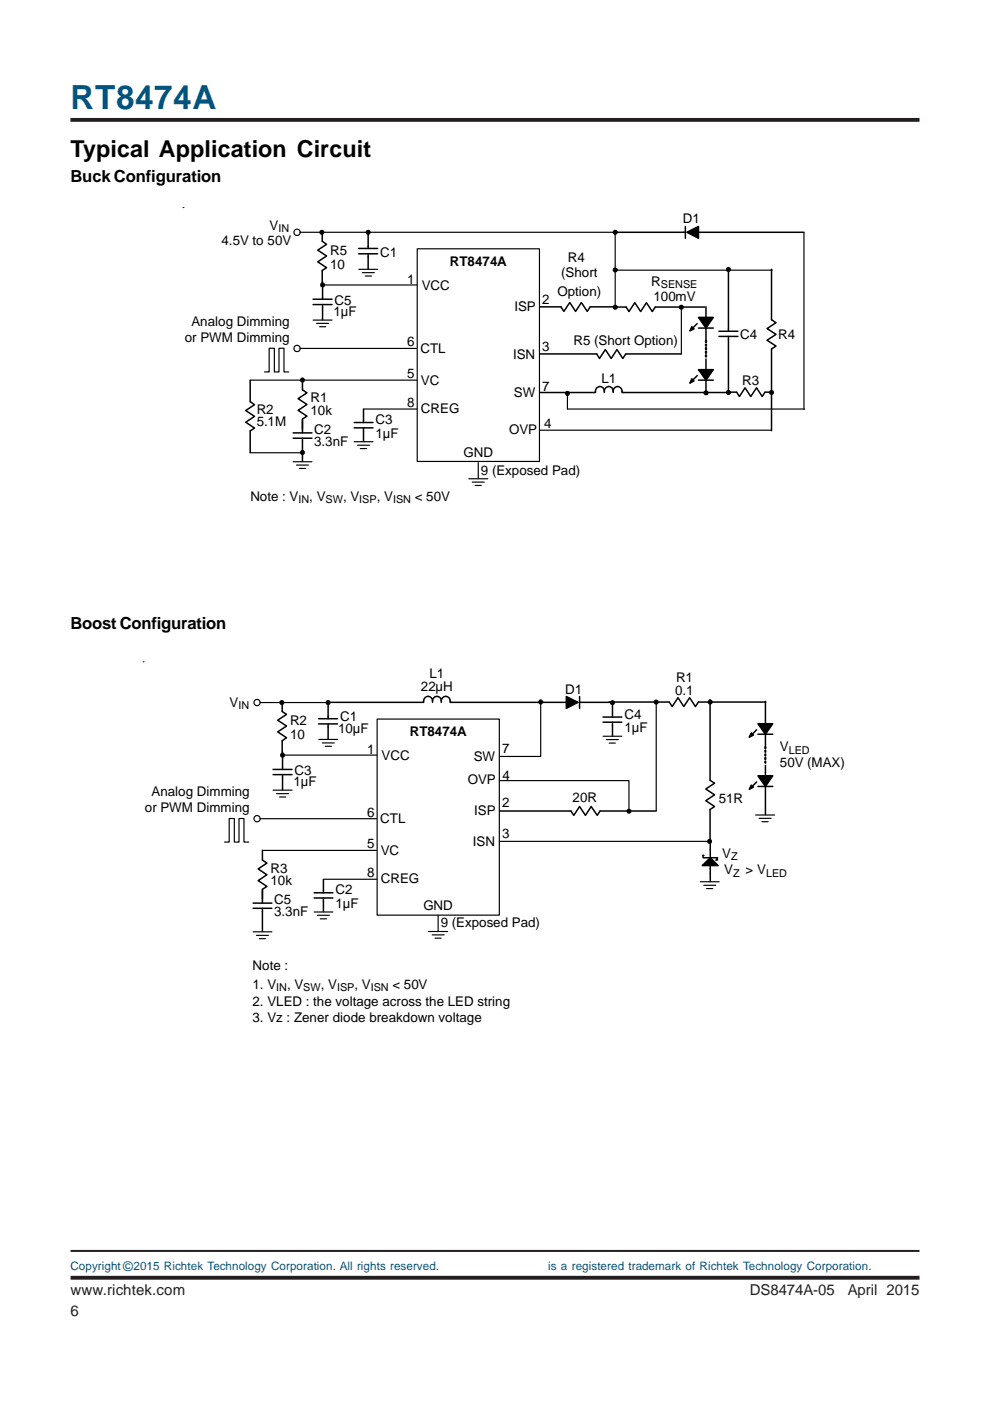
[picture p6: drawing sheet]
<svg xmlns="http://www.w3.org/2000/svg" width="210mm" height="297mm" viewBox="0 0 210 297" stroke-linecap="round" stroke-linejoin="round" font-family="sans-serif">
<path d="M14.9 25.4h180.1M15 270.9h180" fill="none" stroke="#231f20" stroke-width=".81" stroke-linecap="butt"/>
<path d="M15 265.2h180" fill="none" stroke="#231f20" stroke-width=".42"/>
<g fill="none" stroke="#000" stroke-width=".25">
<path d="M63.7 49.2h66.6M76.1 57.1h4M76.8 57.8h2.6M77.5 58.5h1.3M88.5 52.8h25.9v45h-25.9zM130.3 57.3h33.4M130.4 49.3v16.1M170.5 49.3v37.5M56.1 78.9h1v-5.1h1.1v5.1h1v-5.1h1v5.1h1M63.7 73.9h24.6M66.4 67.9h4M67.1 68.6h2.6"/>
<path d="M67.8 69.3h1.3M68.4 60.4h20M144.5 65.1v9.9M53 80.6h35.4M53 96h11.1M62.1 97.9h4M62.9 98.6h2.5M63.5 99.3h1.3M75.1 93.7h4M75.8 94.4h2.5M76.4 95.1h1.3M77 86.7h11.4"/>
<path d="M101.4 98.1v3.3M114.4 91.2h49.1M120.3 83.4v3.3h50.3M99.4 101.5h4M100.1 102.2h2.6M100.7 102.9h1.3M55.2 149h14.8M67.6 156.8h4M68.3 157.5h2.6M69 158.2h1.3M80 152.5h25.9v41.5h-25.9zM114.6 148.8v11.6h-8.6"/>
<path d="M127.9 156.1h3.9M128.6 156.8h2.5M129.2 157.5h1.3M139.1 148.8v23.1M47.6 178.5h1v-5h1.1v5h1v-5h1v5h1.1M55.2 173.6h24.6M57.9 167.5h4M58.6 168.3h2.6M59.3 169h1.3M59.9 160.1h20M105.9 165.5h27.5v6.5M105.9 178.4h44.2"/>
<path d="M160.2 172.8h4M161 173.5h2.5M161.5 174.2h1.4M53.7 197.6h4M54.4 198.3h2.5M55 199h1.3M55.6 180.3h24.3M66.6 193.4h4M67.3 194.1h2.5M67.9 194.8h1.3M68.5 186.4h11.4M90.9 197.5h4"/>
<path d="M91.6 198.2h2.6M92.2 198.9h1.3M92.9 194.1v3.3M148.5 186.9h4M149.2 187.7h2.6M149.8 188.4h1.3"/>
<circle cx="63" cy="49.3" r=".68"/>
<circle cx="63" cy="73.9" r=".68"/>
<circle cx="54.5" cy="148.9" r=".67"/>
<circle cx="54.5" cy="173.6" r=".67"/>
</g>
<g fill="none" stroke="#000" stroke-width=".21">
<path d="M38.8 44h.1M68.3 49.2v.5M78.1 49.2v.5M130.4 49.2v.5M130.4 57.2v.4M154.4 57.1v.4M68.4 60.4v.4M130.4 65.1v.4M144.5 65.1v.4M64.1 80.6v.4M64.1 95.9v.4M120.3 83.4v.4"/>
<path d="M149.7 83.3v.4M154.4 83.2v.4M163.6 83.2v.4M30.3 140.3h.1M59.8 149v.3M69.6 149v.3M114.6 148.8v.4M129.9 149v.4M139.1 148.8v.4M150.6 148.8v.4M59.9 160.1v.4M133.4 172v.4"/>
<path d="M150.4 178.4v.4"/>
</g>
<g fill="#000">
<path d="M145.6 49.2l2.5-1.2v2.5zM146.7 69.3l.4 .4-.8 .5zM148.1 67.3h3.1l-1.5 2.3zM146.7 80.3l.4 .5-.8 .4zM148.1 78.4h3.1l-1.5 2.2zM120.1 147.7l2.5 1.2-2.5 1.3zM159.3 155.4l.4 .5-.9 .4zM160.7 153.4h3.1l-1.5 2.3zM159.3 166.5l.4 .4-.8 .4zM160.7 164.5h3.1l-1.5 2.2zM148.9 183.5l1.7-1.6 1.6 1.6z"/>
<circle cx="68.2" cy="49.3" r=".55"/>
<circle cx="78" cy="49.3" r=".55"/>
<circle cx="130.5" cy="49.3" r=".55"/>
<circle cx="130.5" cy="57.2" r=".54"/>
<circle cx="154.4" cy="57.1" r=".54"/>
<circle cx="68.4" cy="60.4" r=".54"/>
<circle cx="130.5" cy="65.1" r=".54"/>
<circle cx="144.5" cy="65.1" r=".54"/>
<circle cx="64.1" cy="95.9" r=".54"/>
<circle cx="64.1" cy="80.6" r=".54"/>
<circle cx="120.3" cy="83.4" r=".54"/>
<circle cx="149.7" cy="83.3" r=".53"/>
<circle cx="154.4" cy="83.2" r=".54"/>
<circle cx="163.6" cy="83.2" r=".54"/>
<circle cx="59.8" cy="148.9" r=".54"/>
<circle cx="69.6" cy="148.9" r=".54"/>
<circle cx="114.6" cy="148.8" r=".54"/>
<circle cx="129.9" cy="149" r=".54"/>
<circle cx="139.1" cy="148.8" r=".54"/>
<circle cx="150.6" cy="148.8" r=".54"/>
<circle cx="59.9" cy="160.1" r=".54"/>
<circle cx="133.4" cy="172" r=".54"/>
<circle cx="150.4" cy="178.4" r=".54"/>
</g>
<g fill="none" stroke="#000" stroke-width=".32">
<path d="M68.3 49.1v2.1l.9 .6-1.8 1.2 1.8 1.3-1.8 1.2 1.8 1.3-.9 .6v2.9M68.4 59.8v3.6M76 53.8h4.1M76 52.7h4.1M78.1 49v3.7M78.1 53.8v3.2M130.4 49.2h14.9M145.3 48v2.5M145.6 49.2l2.5-1.2v2.5zM148.1 49.2h22.4M154.4 57.1v13.1M163.6 57.1v10.7l.9 .6-1.9 1.3 1.9 1.2-1.9 1.2 1.9 1.3-.9 .6v17.3"/>
<path d="M66.4 64.6h4M66.4 63.4h4M68.4 64.6v3.2M114.4 65.1h4.5l.7 .9 1.2-1.9 1.2 1.9 1.3-1.9 1.2 1.9 .6-.9h5.3M114.4 75h12.1l.6 1 1.2-1.9 1.3 1.9 1.2-1.9 1.3 1.9 .6-1h11.8M130.2 65.1h2.6l.6 1 1.2-1.9 1.2 1.9 1.3-1.9 1.2 1.9 .6-1h10.5M146.7 69.3l.4 .4-.8 .5zM147.8 68.6l-1.3 1.3M147.8 79.6l-1.3 1.4M148.1 67.3h3.1l-1.5 2.3zM148.1 78.4h3.1l-1.5 2.2zM148.1 69.6h3.1"/>
<path d="M149.7 65.1v2.2M149.7 69.6v2.7M149.7 76.1v2.3M152.4 71.3h4.1M152.4 70.2h4.1M154.4 71.3v12M53 80.7v4.5l1 .6-1.9 1.2 1.9 1.3-1.9 1.2 1.9 1.3-1 .6v4.6M62.1 92.9h4M62.1 91.8h4M64.1 80.6v2l1 .7-1.9 1.2 1.9 1.3-1.9 1.2 1.9 1.2-1 .6v3M64.1 92.9v4.9M75.1 90.7h4"/>
<path d="M75.1 89.6h4M77.1 86.8v2.8M77.1 90.7v2.9M128.1 82.9a.96 .96 0 0 0-1.1-.9 .96 .96 0 0 0-.7 1.2h-11.8M128.1 82.9v.3M130 82.9a.96 .96 0 0 1 1.1-.9 .96 .96 0 0 1 .8 1.2h22.5M130 82.9a.94 .94 0 0 0-.9-1 .94 .94 0 0 0-1 1M130 82.9v.3M146.7 80.3l.4 .5-.8 .4zM148.1 80.6h3.1M149.7 80.6v2.5M154.4 83.1h1.8l.6 1 1.2-1.9 1.2 1.9 1.2-1.9 1.2 1.9 .6-1h1.4"/>
<path d="M59.8 148.8v2.1l1 .6-1.9 1.2 1.9 1.2-1.9 1.3 1.9 1.2-1 .6v3M59.9 159.5v3.6M67.6 153.5h4M67.6 152.4h4M69.6 148.7v3.7M69.6 153.5v3.2M91.7 148.6a.96 .96 0 0 0-1.1-.9 .96 .96 0 0 0-.8 1.2h-19.7M91.7 148.6a.93 .93 0 0 1 .9-1 .93 .93 0 0 1 1 1M91.7 148.6v.3M93.6 148.6a.96 .96 0 0 1 1.1-.9 .96 .96 0 0 1 .7 1.2h24.7M93.6 148.6v.3M120.1 147.7l2.5 1.2-2.5 1.3z"/>
<path d="M122.9 147.7v2.5M122.9 148.9h7M127.9 153.1h3.9M127.9 152h3.9M129.1 148.8h12.8l.6 1 1.3-1.9 1.2 1.9 1.2-1.9 1.3 1.9 .6-1h14.3M129.9 149.2v2.8M129.9 153.1v2.9M150.6 148.4v17l.9 .6-1.9 1.3 1.9 1.2-1.9 1.3 1.9 1.2-.9 .6v6.9M159.3 155.4l.4 .5-.9 .4zM160.4 154.7l-1.3 1.4M160.7 153.4h3.1l-1.5 2.3zM160.7 155.7h3.1"/>
<path d="M162.3 148.7v4.7M162.3 155.7v2.7M57.9 164.2h4M57.9 163.1h4M59.9 164.2v3.3M106 172h15.1l.6 .9 1.2-1.9 1.2 1.9 1.3-1.9 1.2 1.9 .6-.9h11.9M150.6 178.5v3.4M159.3 166.5l.4 .4-.8 .4zM160.4 165.8l-1.3 1.3M160.7 164.5h3.1l-1.5 2.2zM160.7 166.7h3.1M162.3 162.3v2.2"/>
<path d="M162.3 166.7v6M53.7 192.6h4M53.7 191.5h4M55.6 180.3v2.1l1 .6-1.9 1.2 1.9 1.3-1.9 1.2 1.9 1.2-1 .6v3M55.6 192.6v4.9M66.6 190.4h4M66.6 189.3h4M68.6 186.5v2.8M68.6 190.4v2.9M148.9 183.5l1.7-1.6 1.6 1.6zM149.2 181.4h-.1v.5h1.5M150.6 181.9h1.5v.5h-.3"/>
<path d="M150.6 183.5v3.4"/>
</g>
<g fill="#000" stroke="#000" stroke-width=".21">
<path d="M149.6 72.2h.2v.4h-.2zM149.6 73h.2v.4h-.2zM149.6 73.7h.2v.5h-.2zM149.6 74.5h.2v.4h-.2zM149.6 75.3h.2l-.1 .4z"/>
<path d="M162.2 158.3l.2 .1-.1 .4zM162.2 159.1l.2 .1-.1 .3-.1-.1zM162.2 159.8l.2 .1-.1 .4-.1-.1zM162.2 160.6l.2 .1-.1 .4zM162.2 161.4l.2 .1-.1 .3-.1-.1z"/>
</g>
<text font-size="7.1" fill="#00547d" x="14.9" y="23.2">RT8474A</text>
<text font-size="4.9" x="14.9" y="33.2">Typical Application Circuit</text>
<g font-size="3.5">
<text x="14.9" y="38.5">Buck Configuration</text>
<text x="14.9" y="133.4">Boost Configuration</text>
</g>
<g font-size="3.2" fill="#231f20">
<text x="14.9" y="274.5">www.richtek.com</text>
<text x="159" y="274.5">DS8474A-05</text>
<text x="179.7" y="274.5">April 2015</text>
<text x="14.9" y="279">6</text>
</g>
<g font-size="2.8">
<text x="144.8" y="47.4">D1</text>
<text x="47" y="51.9">4.5V to 50V</text>
<text x="57.1" y="48.7">V</text>
<text x="70" y="54.1">R5</text>
<text x="70" y="57.1">10</text>
<text x="80.6" y="54.4">C1</text>
<text x="95.4" y="56.4">RT8474A</text>
<text x="119" y="58.8">(Short</text>
<text x="120.4" y="55.6">R4</text>
<text x="70.9" y="64.6">C5</text>
<text x="86.3" y="60.2">1</text>
<text x="89.4" y="61.6">VCC</text>
<text x="109.1" y="65.9">ISP</text>
<text x="115" y="64.4">2</text>
<text x="118.2" y="62.8">Option)</text>
<text x="138.1" y="60.6">R</text>
<text x="138.5" y="63.7">100mV</text>
<text x="40.6" y="69.1">Analog Dimming</text>
<text x="70.7" y="67">1µF</text>
<text x="157" y="71.9">C4</text>
<text x="165" y="71.9">R4</text>
<text x="39.2" y="72.5">or PWM Dimming</text>
<text x="86.3" y="73.4">6</text>
<text x="89.1" y="74.8">CTL</text>
<text x="108.8" y="76">ISN</text>
<text x="115" y="74.4">3</text>
<text x="121.6" y="73.1">R5 (Short Option)</text>
<text x="86.3" y="80.2">5</text>
<text x="89.2" y="81.6">VC</text>
<text x="115" y="82.9">7</text>
<text x="127.5" y="81.3">L1</text>
<text x="157.4" y="81.7">R3</text>
<text x="54.4" y="87.7">R2</text>
<text x="65.8" y="85.3">R1</text>
<text x="65.8" y="88">10k</text>
<text x="79.6" y="89.9">C3</text>
<text x="86.3" y="86.3">8</text>
<text x="89.2" y="87.5">CREG</text>
<text x="108.9" y="84.1">SW</text>
<text x="54.4" y="90.4">5.1M</text>
<text x="66.6" y="91.9">C2</text>
<text x="66.6" y="94.6">3.3nF</text>
<text x="79.6" y="92.8">1µF</text>
<text x="107.9" y="91.9">OVP</text>
<text x="115.4" y="90.6">4</text>
<text x="98.3" y="96.9">GND</text>
<text x="102" y="100.7">9 (Exposed Pad)</text>
<text x="53.1" y="106.2">Note : V</text>
<text x="65.6" y="106.2">, V</text>
<text x="72.7" y="106.2">, V</text>
<text x="79.9" y="106.2">, V</text>
<text x="87.9" y="106.2">&lt; 50V</text>
<text x="91.1" y="143.7">L1</text>
<text x="48.7" y="149.9">V</text>
<text x="89.2" y="146.4">22µH</text>
<text x="119.8" y="147.2">D1</text>
<text x="143.2" y="147.4">0.1</text>
<text x="143.3" y="144.6">R1</text>
<text x="61.5" y="153.7">R2</text>
<text x="71.7" y="155.5">10µF</text>
<text x="72.1" y="152.9">C1</text>
<text x="132.4" y="152.4">C4</text>
<text x="132.4" y="155.3">1µF</text>
<text x="61.5" y="156.7">10</text>
<text x="77.8" y="159.9">1</text>
<text x="80.9" y="161.2">VCC</text>
<text x="86.9" y="156.1">RT8474A</text>
<text x="100.4" y="161.4">SW</text>
<text x="106.5" y="159.7">7</text>
<text x="165.4" y="159.3">V</text>
<text x="62.2" y="166.7">1µF</text>
<text x="62.4" y="164.3">C3</text>
<text x="99.2" y="166.3">OVP</text>
<text x="106.6" y="165.3">4</text>
<text x="165.4" y="162.6">50V (MAX)</text>
<text x="30.7" y="172.1">or PWM Dimming</text>
<text x="32.1" y="168.8">Analog Dimming</text>
<text x="77.8" y="173.1">6</text>
<text x="100.5" y="172.9">ISP</text>
<text x="106.5" y="171.1">2</text>
<text x="121.4" y="170">20R</text>
<text x="152.4" y="170.2">51R</text>
<text x="77.8" y="179.9">5</text>
<text x="80.6" y="174.5">CTL</text>
<text x="100.3" y="179.3">ISN</text>
<text x="106.5" y="177.7">3</text>
<text x="57.3" y="185">R3</text>
<text x="80.7" y="181.3">VC</text>
<text x="153.1" y="182">V</text>
<text x="153.5" y="185.4">V</text>
<text x="158.1" y="185.4">&gt; V</text>
<text x="57.3" y="187.7">10k</text>
<text x="58.1" y="191.6">C5</text>
<text x="71.1" y="189.6">C2</text>
<text x="77.8" y="186">8</text>
<text x="80.7" y="187.2">CREG</text>
<text x="58.1" y="194.2">3.3nF</text>
<text x="71.1" y="192.5">1µF</text>
<text x="89.8" y="192.9">GND</text>
<text x="93.5" y="196.6">9 (Exposed Pad)</text>
<text x="53.6" y="205.6">Note :</text>
<text x="53.6" y="209.6">1. V</text>
<text x="60.9" y="209.6">, V</text>
<text x="68" y="209.6">, V</text>
<text x="75.2" y="209.6">, V</text>
<text x="83.2" y="209.6">&lt; 50V</text>
<text x="53.6" y="213.2">2. VLED : the voltage across the LED string</text>
<text x="53.6" y="216.6">3. Vz : Zener diode breakdown voltage</text>
</g>
<text font-size="2.8" fill="#00547d" x="26.1" y="269.5">©</text>
<g font-size="2.5" fill="#00547d">
<text x="14.9" y="269.3">Copyright</text>
<text x="28.3" y="269.3">2015 Richtek Technology Corporation. All rights reserved.</text>
<text x="116.2" y="269.3">is a registered trademark of Richtek Technology Corporation.</text>
</g>
<g font-size="2.3">
<text x="59" y="49.2">IN</text>
<text x="140.1" y="61.1">SENSE</text>
<text x="63.3" y="106.7">IN</text>
<text x="69" y="106.7">SW</text>
<text x="76.2" y="106.7">ISP</text>
<text x="83.3" y="106.7">ISN</text>
<text x="50.6" y="150.4">IN</text>
<text x="167.2" y="159.8">LED</text>
<text x="155" y="182.4">Z</text>
<text x="155.4" y="185.9">Z</text>
<text x="162.4" y="185.9">LED</text>
<text x="58.6" y="210.1">IN</text>
<text x="64.3" y="210.1">SW</text>
<text x="71.5" y="210.1">ISP</text>
<text x="78.6" y="210.1">ISN</text>
</g>
</svg>
